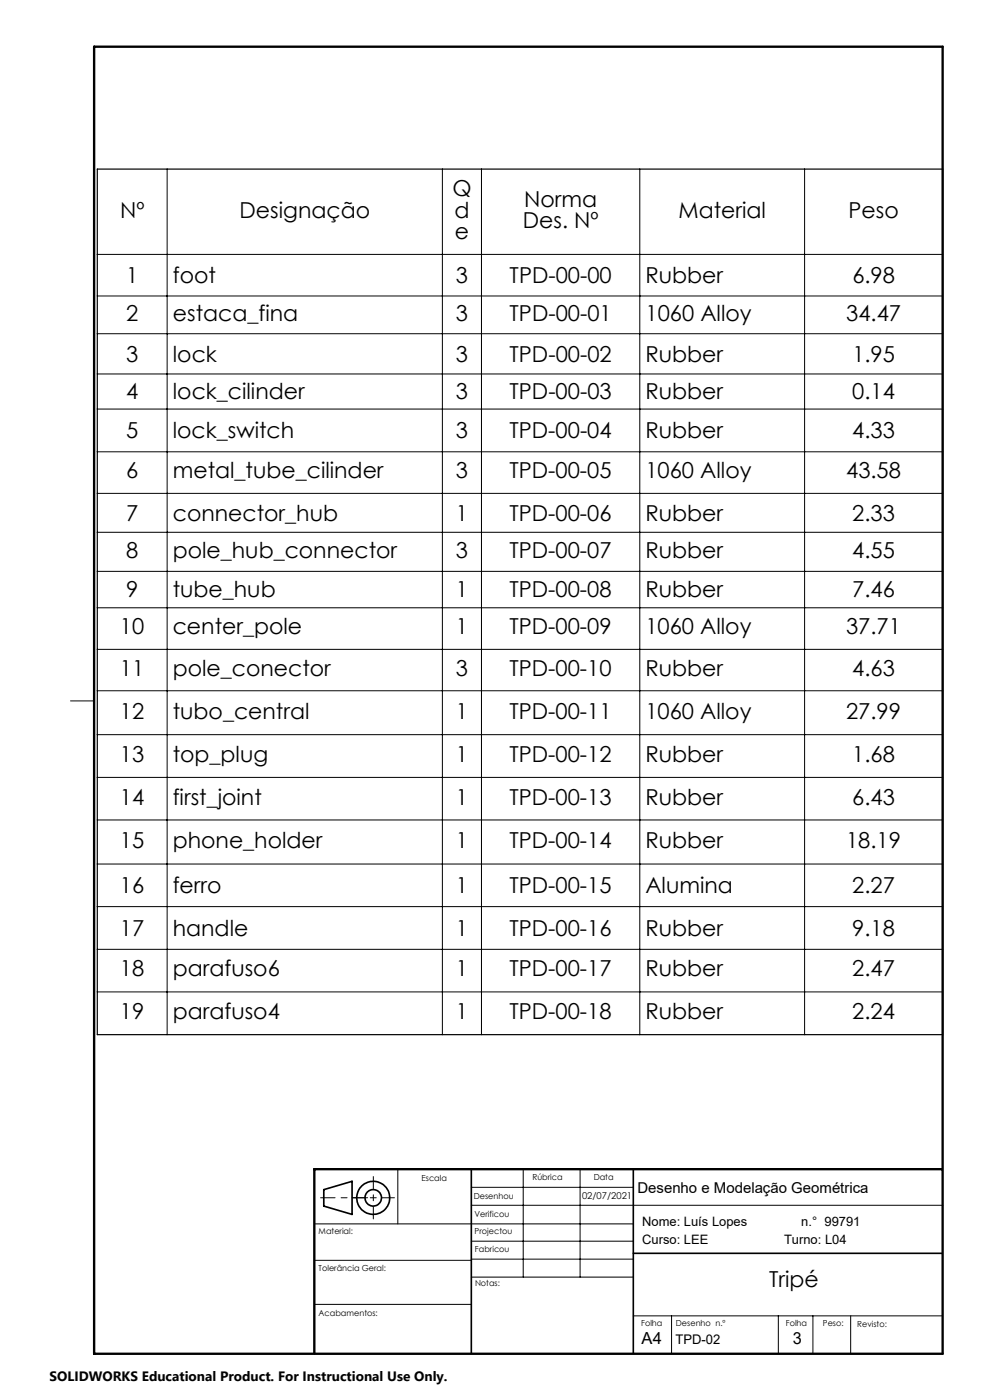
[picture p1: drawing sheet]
<svg xmlns="http://www.w3.org/2000/svg" width="210mm" height="297mm" viewBox="0 0 210 297" stroke-linecap="round" stroke-linejoin="round" font-family="sans-serif">
<g fill="none" stroke="#000" stroke-width=".35">
<path d="M68.7 252.4l6-1.8v7l-6-1.7zM100 248v39.1M134.3 248v39.1M134.3 265.9h65.5"/>
<circle cx="79.2" cy="254.1" r="3.5"/>
<circle cx="79.2" cy="254.1" r="1.76"/>
</g>
<g fill="none" stroke="#000" stroke-width=".21">
<path d="M35.5 35.9v183.6M93.8 35.9v183.6M102.1 35.9v183.6M135.7 35.9v183.6M170.7 35.9v183.6M20.6 54h179.4M20.6 62.8h179.4M20.6 70.8h179.4M20.6 79.3h179.4M20.6 86.8h179.4M20.6 95.8h179.4M20.6 104.7h179.4"/>
<path d="M20.6 112.9h179.4M20.6 121.2h179.4M20.6 128.9h179.4M20.6 137.8h179.4M15 148.7h5M20.6 146.5h179.4M20.6 155.9h179.4M20.6 164.9h179.4M20.6 174h179.4M20.6 183.3h179.4M20.6 192.3h179.4M20.6 201.4h179.4"/>
<path d="M20.6 210.4h179.4M66.7 259.6h67.6M84.4 248v11.6M100 251.9h34.3M100 255.7h100M111 248v22.9M123 248v22.9M66.7 276.7h33.3M66.7 267.4h33.3M100 270.9h34.3M100 263.3h34.3M100 267.1h34.3"/>
<path d="M134.3 279.1h65.5M142.5 279.1v8M165.1 279.1v8M172.4 279.1v8M180.4 279.1v8"/>
</g>
<path d="M20.6 35.9h179.4v183.6h-179.4z" fill="none" stroke="#000" stroke-width=".25"/>
<path d="M74.7 254.1h9M79.2 249.6v9" fill="none" stroke="#000" stroke-width=".21" stroke-dasharray="6.3 1.3 1.3 1.3" stroke-dashoffset="3.8"/>
<path d="M78 254.1h-10" fill="none" stroke="#000" stroke-width=".21" stroke-dasharray="6.3 1.3 1.3 1.3" stroke-dashoffset="3.3"/>
<path d="M20 9.9h180v277.3h-180zM199.8 248h-133.1v39.1" fill="none" stroke="#000" stroke-width=".5"/>
<g font-size="4.7">
<text x="96" y="41.6">Q</text>
<text x="25.5" y="46.2">Nº</text>
<text x="50.8" y="46.2">Designação</text>
<text x="96.4" y="46.2">d</text>
<text x="111.2" y="43.9">Norma</text>
<text x="143.9" y="46.2">Material</text>
<text x="180" y="46.2">Peso</text>
<text x="96.5" y="50.7">e</text>
<text x="110.9" y="48.4">Des. Nº</text>
<text x="26.8" y="60.1">1</text>
<text x="36.7" y="60.1">foot</text>
<text x="96.7" y="60.1">3</text>
<text x="108.1" y="60.1">TPD-00-00</text>
<text x="136.9" y="60.1">Rubber</text>
<text x="180.8" y="60.1">6.98</text>
<text x="26.8" y="68">2</text>
<text x="36.7" y="68">estaca_fina</text>
<text x="96.7" y="68">3</text>
<text x="108.1" y="68">TPD-00-01</text>
<text x="136.9" y="68">1060 Alloy</text>
<text x="179.5" y="68">34.47</text>
<text x="26.8" y="76.7">3</text>
<text x="36.7" y="76.7">lock</text>
<text x="96.7" y="76.7">3</text>
<text x="108.1" y="76.7">TPD-00-02</text>
<text x="136.9" y="76.7">Rubber</text>
<text x="180.8" y="76.7">1.95</text>
<text x="26.8" y="84.7">4</text>
<text x="36.7" y="84.7">lock_cilinder</text>
<text x="96.7" y="84.7">3</text>
<text x="108.1" y="84.7">TPD-00-03</text>
<text x="136.9" y="84.7">Rubber</text>
<text x="180.8" y="84.7">0.14</text>
<text x="26.8" y="93">5</text>
<text x="36.7" y="93">lock_switch</text>
<text x="96.7" y="93">3</text>
<text x="108.1" y="93">TPD-00-04</text>
<text x="136.9" y="93">Rubber</text>
<text x="180.8" y="93">4.33</text>
<text x="26.8" y="101.5">6</text>
<text x="36.7" y="101.5">metal_tube_cilinder</text>
<text x="96.7" y="101.5">3</text>
<text x="108.1" y="101.5">TPD-00-05</text>
<text x="136.9" y="101.5">1060 Alloy</text>
<text x="179.5" y="101.5">43.58</text>
<text x="26.7" y="110.5">7</text>
<text x="36.7" y="110.5">connector_hub</text>
<text x="96.7" y="110.5">1</text>
<text x="108.1" y="110.5">TPD-00-06</text>
<text x="136.9" y="110.5">Rubber</text>
<text x="180.8" y="110.5">2.33</text>
<text x="26.7" y="118.3">8</text>
<text x="36.7" y="118.3">pole_hub_connector</text>
<text x="96.7" y="118.3">3</text>
<text x="108.1" y="118.3">TPD-00-07</text>
<text x="136.9" y="118.3">Rubber</text>
<text x="180.8" y="118.3">4.55</text>
<text x="26.7" y="126.7">9</text>
<text x="36.6" y="126.7">tube_hub</text>
<text x="96.7" y="126.7">1</text>
<text x="108.1" y="126.7">TPD-00-08</text>
<text x="136.9" y="126.7">Rubber</text>
<text x="180.8" y="126.7">7.46</text>
<text x="25.4" y="134.6">10</text>
<text x="36.6" y="134.6">center_pole</text>
<text x="96.7" y="134.6">1</text>
<text x="108.1" y="134.6">TPD-00-09</text>
<text x="136.9" y="134.6">1060 Alloy</text>
<text x="179.5" y="134.6">37.71</text>
<text x="25.4" y="143.4">11</text>
<text x="36.6" y="143.4">pole_conector</text>
<text x="96.7" y="143.4">3</text>
<text x="108.1" y="143.4">TPD-00-10</text>
<text x="136.9" y="143.4">Rubber</text>
<text x="180.8" y="143.4">4.63</text>
<text x="25.4" y="152.4">12</text>
<text x="36.6" y="152.4">tubo_central</text>
<text x="96.7" y="152.4">1</text>
<text x="108.1" y="152.4">TPD-00-11</text>
<text x="136.9" y="152.4">1060 Alloy</text>
<text x="179.5" y="152.4">27.99</text>
<text x="25.4" y="161.6">13</text>
<text x="36.6" y="161.6">top_plug</text>
<text x="96.7" y="161.6">1</text>
<text x="108.1" y="161.6">TPD-00-12</text>
<text x="136.9" y="161.6">Rubber</text>
<text x="180.8" y="161.6">1.68</text>
<text x="25.4" y="170.7">14</text>
<text x="36.6" y="170.7">first_joint</text>
<text x="96.7" y="170.7">1</text>
<text x="108.1" y="170.7">TPD-00-13</text>
<text x="136.9" y="170.7">Rubber</text>
<text x="180.8" y="170.7">6.43</text>
<text x="25.4" y="179.9">15</text>
<text x="36.6" y="179.9">phone_holder</text>
<text x="96.7" y="179.9">1</text>
<text x="108.1" y="179.9">TPD-00-14</text>
<text x="136.9" y="179.9">Rubber</text>
<text x="179.5" y="179.9">18.19</text>
<text x="25.4" y="189.5">16</text>
<text x="36.6" y="189.5">ferro</text>
<text x="96.7" y="189.5">1</text>
<text x="108.1" y="189.5">TPD-00-15</text>
<text x="136.9" y="189.5">Alumina</text>
<text x="180.8" y="189.5">2.27</text>
<text x="25.4" y="198.5">17</text>
<text x="36.6" y="198.5">handle</text>
<text x="96.7" y="198.5">1</text>
<text x="108.1" y="198.5">TPD-00-16</text>
<text x="136.9" y="198.5">Rubber</text>
<text x="180.8" y="198.5">9.18</text>
<text x="25.4" y="207.2">18</text>
<text x="36.6" y="207.2">parafuso6</text>
<text x="96.7" y="207.2">1</text>
<text x="108.1" y="207.2">TPD-00-17</text>
<text x="136.9" y="207.2">Rubber</text>
<text x="180.8" y="207.2">2.47</text>
<text x="25.4" y="216.2">19</text>
<text x="36.6" y="216.2">parafuso4</text>
<text x="96.7" y="216.2">1</text>
<text x="108.1" y="216.2">TPD-00-18</text>
<text x="136.9" y="216.2">Rubber</text>
<text x="180.8" y="216.2">2.24</text>
<text x="163.2" y="272.9">Tripé</text>
</g>
<g font-size="3.5">
<text x="136.1" y="285.2">A4</text>
<text x="168.2" y="285.2">3</text>
</g>
<text font-size="3.2" x="135.2" y="253">Desenho e Modelação Geométrica</text>
<text font-size="2.9" x="10.5" y="292.9">SOLIDWORKS Educational Product. For Instructional Use Only.</text>
<text font-size="2.8" x="143.3" y="285.2">TPD-02</text>
<g font-size="2.7">
<text x="136.2" y="264">Curso: LEE</text>
<text x="136.2" y="260.2">Nome: Luís Lopes</text>
<text x="166.3" y="264">Turno: L04</text>
<text x="170" y="260.2">n.° 99791</text>
</g>
<text font-size="2" x="123.5" y="254.3">02/07/2021</text>
<g font-size="1.8">
<text x="89.4" y="250.5">Escala</text>
<text x="112.9" y="250.4">Rúbrica</text>
<text x="125.9" y="250.4">Data</text>
<text x="100.5" y="254.3">Desenhou</text>
<text x="67.6" y="261.8">Material:</text>
<text x="100.7" y="258.1">Verificou</text>
<text x="100.7" y="261.8">Projectou</text>
<text x="67.6" y="269.6">Tolerância Geral:</text>
<text x="100.8" y="265.6">Fabricou</text>
<text x="100.8" y="272.9">Notas:</text>
<text x="67.6" y="279.3">Acabamentos:</text>
<text x="136" y="281.4">Folha</text>
<text x="143.4" y="281.4">Desenho n.º</text>
<text x="166.7" y="281.4">Folha</text>
<text x="174.6" y="281.4">Peso:</text>
<text x="181.8" y="281.4">Revisto:</text>
</g>
</svg>
